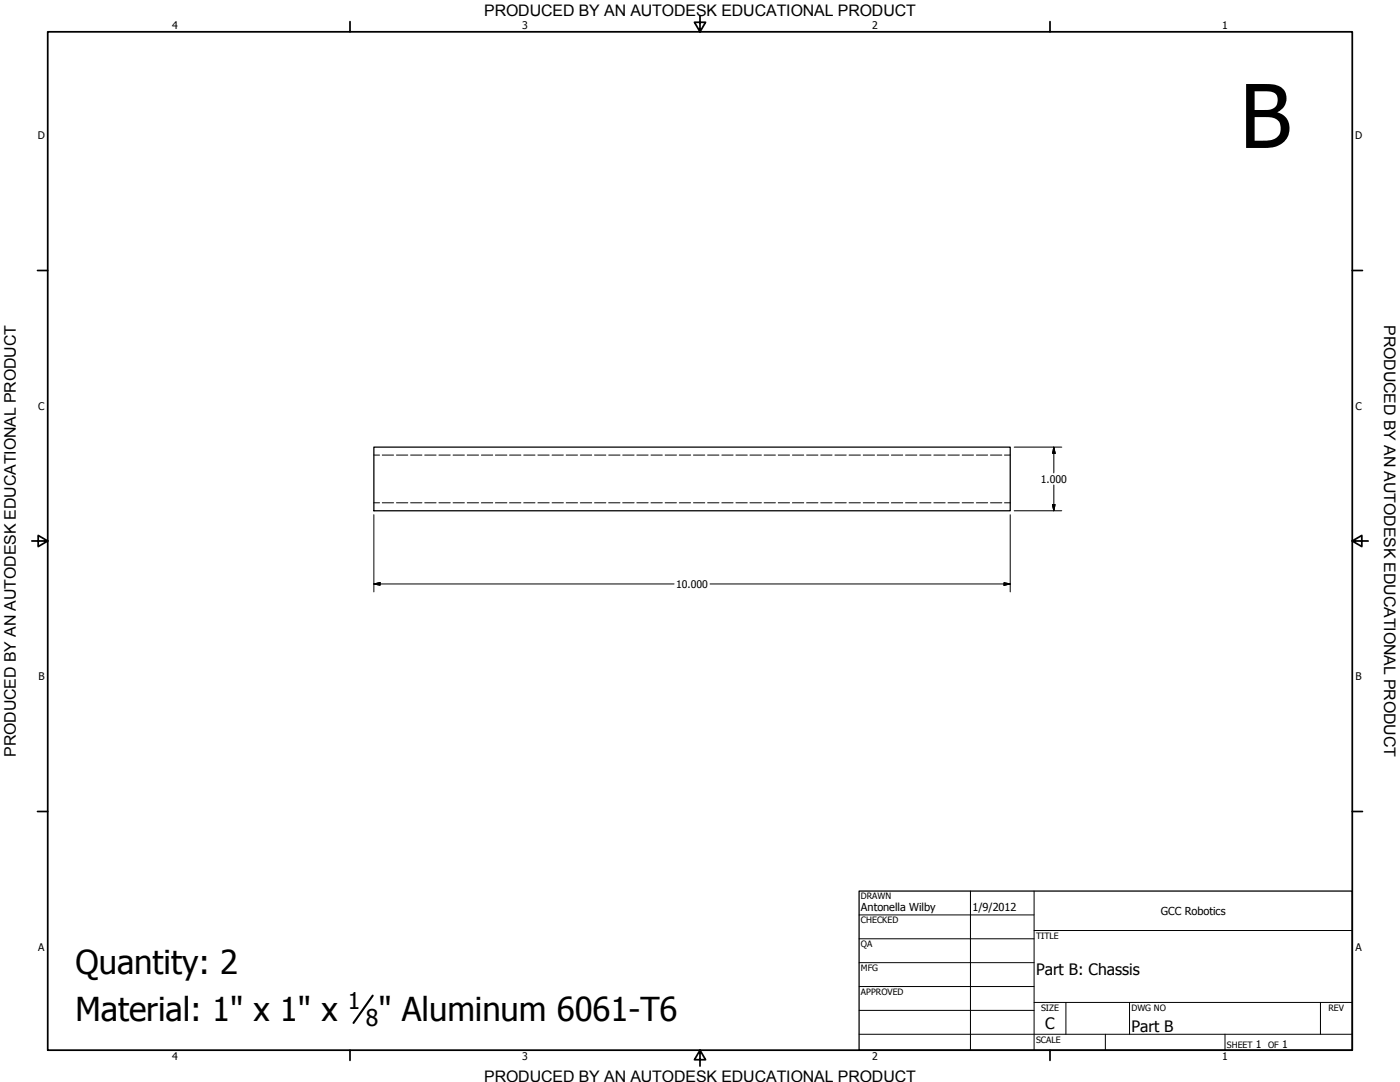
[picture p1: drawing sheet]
<svg xmlns="http://www.w3.org/2000/svg" width="559mm" height="432mm" viewBox="0 0 559 432" stroke-linecap="round" stroke-linejoin="round" font-family="sans-serif">
<!-- layer: Hidden (ANSI) -->
<g fill="none" stroke="#000" stroke-width=".4">
<path d="M149.2 181.6h2.3M152.6 181.6h4.5M158.2 181.6h4.6M163.9 181.6h4.5M169.5 181.6h4.6M175.2 181.6h4.5M180.8 181.6h4.6M186.5 181.6h4.5M192.2 181.6h4.5M197.7 181.6h4.6M203.4 181.6h4.5M209 181.6h4.6"/>
<path d="M214.7 181.6h4.5M220.3 181.6h4.6M226 181.6h4.5M231.6 181.6h4.6M237.3 181.6h4.5M243 181.6h4.5M248.5 181.6h4.6M254.2 181.6h4.5M259.8 181.6h4.6M265.5 181.6h4.5M271.1 181.6h4.6M276.8 181.6h4.5"/>
<path d="M282.4 181.6h4.6M288.1 181.6h4.5M293.8 181.6h4.5M299.3 181.6h4.6M305 181.6h4.5M310.6 181.6h4.6M316.3 181.6h4.5M321.9 181.6h4.6M327.6 181.6h4.5M333.2 181.6h4.6M338.9 181.6h4.5M344.6 181.6h4.5"/>
<path d="M350.1 181.6h4.6M355.8 181.6h4.5M361.4 181.6h4.6M367.1 181.6h4.5M372.7 181.6h4.6M378.4 181.6h4.5M384 181.6h4.6M389.7 181.6h4.5M395.4 181.6h4.5M400.9 181.6h2.3M149.2 200.7h2.3M152.6 200.7h4.5"/>
<path d="M158.2 200.7h4.6M163.9 200.7h4.5M169.5 200.7h4.6M175.2 200.7h4.5M180.8 200.7h4.6M186.5 200.7h4.5M192.2 200.7h4.5M197.7 200.7h4.6M203.4 200.7h4.5M209 200.7h4.6M214.7 200.7h4.5M220.3 200.7h4.6"/>
<path d="M226 200.7h4.5M231.6 200.7h4.6M237.3 200.7h4.5M243 200.7h4.5M248.5 200.7h4.6M254.2 200.7h4.5M259.8 200.7h4.6M265.5 200.7h4.5M271.1 200.7h4.6M276.8 200.7h4.5M282.4 200.7h4.6M288.1 200.7h4.5"/>
<path d="M293.8 200.7h4.5M299.3 200.7h4.6M305 200.7h4.5M310.6 200.7h4.6M316.3 200.7h4.5M321.9 200.7h4.6M327.6 200.7h4.5M333.2 200.7h4.6M338.9 200.7h4.5M344.6 200.7h4.5M350.1 200.7h4.6M355.8 200.7h4.5"/>
<path d="M361.4 200.7h4.6M367.1 200.7h4.5M372.7 200.7h4.6M378.4 200.7h4.5M384 200.7h4.6M389.7 200.7h4.5M395.4 200.7h4.5M400.9 200.7h2.3"/>
</g>
<!-- layer: Visible (ANSI) -->
<path d="M149.2 178.4h254v25.4h-254z" fill="none" stroke="#000" stroke-width=".51"/>
<!-- layer: Border (ANSI) -->
<g fill="none" stroke="#000" stroke-width=".7">
<path d="M19 12.7h520.8v406.4h-520.8zM139.7 8.6v4.1M279.4 6.3v6.4l-2.2-3.8h4.4l-2.2 3.8M419.1 8.6v4.1M15 107.9h4M539.8 107.9h4M12.7 215.9h6.3l-3.8-2.2v4.4l3.8-2.2M539.8 215.9l3.8 2.2v-4.4l-3.8 2.2h6.3M15 323.8h4M539.8 323.8h4M139.7 419.1v4.1M279.4 419.1l2.2 3.8h-4.4l2.2-3.8v6.3"/>
<path d="M419.1 419.1v4.1"/>
</g>
<!-- layer: Title (ANSI) -->
<g fill="none" stroke="#000" stroke-width=".4">
<path d="M387.3 355.6v63.5M412.7 355.6v63.5M342.9 365.1h69.8M342.9 374.6h69.8M412.7 371.3h127.1M342.9 384.2h69.8M342.9 393.7h69.8M342.9 412.7h196.9M342.9 403.2h69.8M412.7 400h127.1M425.4 400v12.7M441.2 412.7v6.4"/>
<path d="M450.8 400v12.7M488.9 412.7v6.4M527 400v12.7"/>
</g>
<path d="M342.9 355.6h196.9v63.5h-196.9z" fill="none" stroke="#000" stroke-width=".51"/>
<!-- layer: Dimension (ANSI) -->
<path d="M404.8 178.4h19M420.6 178.4l.5 2.5h-1zM420.6 178.4v10.3M420.6 193.5v10.3M149.2 205.4v30.8M403.2 205.4v30.8M404.8 203.8h19M420.1 201.4h1l-.5 2.4zM149.2 233l2.5-.5v1.1zM149.2 233h119.8M283.4 233h119.8M400.7 232.5l2.5 .5-2.5 .6z" fill="none" stroke="#000" stroke-width=".4"/>
<path d="M420.6 178.4l.5 2.5zM420.6 178.4l.5 2.5h-1zM420.1 201.4l.5 2.4zM420.1 201.4h1l-.5 2.4zM149.2 233l2.5-.5zM149.2 233l2.5-.5v1.1zM400.7 233.6l2.5-.6zM400.7 232.5l2.5 .5-2.5 .6z" fill="#000" stroke="#000" stroke-width=".4"/>
<!-- layer: Symbol (ANSI) -->
<path d="M148.8 397.3l-7.7 10.9" fill="none" stroke="#000" stroke-width=".83"/>
<text font-size="35.1" x="494.8" y="59.1">B</text>
<g font-size="13.1">
<text x="30.2" y="388.8">Quantity: 2</text>
<text x="30.2" y="407.5">Material: 1&quot; x 1&quot; x</text>
<text x="151.1" y="407.5">&quot; Aluminum 6061-T6</text>
</g>
<g font-size="9.2">
<text x="138.8" y="402.8">1</text>
<text x="146" y="409.6">8</text>
</g>
<g font-size="6.4">
<text x="552.4" y="129.8" transform="rotate(90 552.4 129.8)">PRODUCED BY AN AUTODESK EDUCATIONAL PRODUCT</text>
<text x="6.3" y="302" transform="rotate(-90 6.3 302)">PRODUCED BY AN AUTODESK EDUCATIONAL PRODUCT</text>
</g>
<g font-size="6.3">
<text x="193.3" y="6.3">PRODUCED BY AN AUTODESK EDUCATIONAL PRODUCT</text>
<text x="413.5" y="389.1">Part B: Chassis</text>
<text x="417.2" y="410.6">C</text>
<text x="451.6" y="411.9">Part B</text>
<text x="193.3" y="431.8">PRODUCED BY AN AUTODESK EDUCATIONAL PRODUCT</text>
</g>
<g font-size="4.4">
<text x="343.7" y="363.5">Antonella Wilby</text>
<text x="388.1" y="363.7">1/9/2012</text>
<text x="463.4" y="365.1">GCC Robotics</text>
</g>
<g font-size="4.2">
<text x="68.7" y="11.7">4</text>
<text x="208.4" y="11.7">3</text>
<text x="348.1" y="11.7">2</text>
<text x="487.8" y="11.7">1</text>
<text x="15.1" y="55.5">D</text>
<text x="540.9" y="55.5">D</text>
<text x="15.2" y="163.4">C</text>
<text x="541" y="163.4">C</text>
<text x="415.4" y="192.7">1.000</text>
<text x="269.9" y="234.6">10.000</text>
<text x="15.3" y="271.4">B</text>
<text x="541.1" y="271.4">B</text>
<text x="15.2" y="379.3">A</text>
<text x="541" y="379.3">A</text>
<text x="501.3" y="418.3">1</text>
<text x="511.8" y="418.3">1</text>
<text x="68.7" y="423.2">4</text>
<text x="208.4" y="423.2">3</text>
<text x="348.1" y="423.2">2</text>
<text x="487.8" y="423.2">1</text>
</g>
<g font-size="3.5">
<text x="343.7" y="358.9">DRAWN</text>
<text x="343.7" y="368.5">CHECKED</text>
<text x="413.5" y="374.6">TITLE</text>
<text x="343.7" y="378">QA</text>
<text x="343.7" y="387.5">MFG</text>
<text x="343.7" y="397.1">APPROVED</text>
<text x="415.5" y="403.4">SIZE</text>
<text x="451.6" y="403.4">DWG NO</text>
<text x="530.3" y="403.4">REV</text>
<text x="413.5" y="416.1">SCALE</text>
<text x="489.7" y="418.3">SHEET</text>
<text x="506.2" y="418.3">OF</text>
</g>
</svg>
